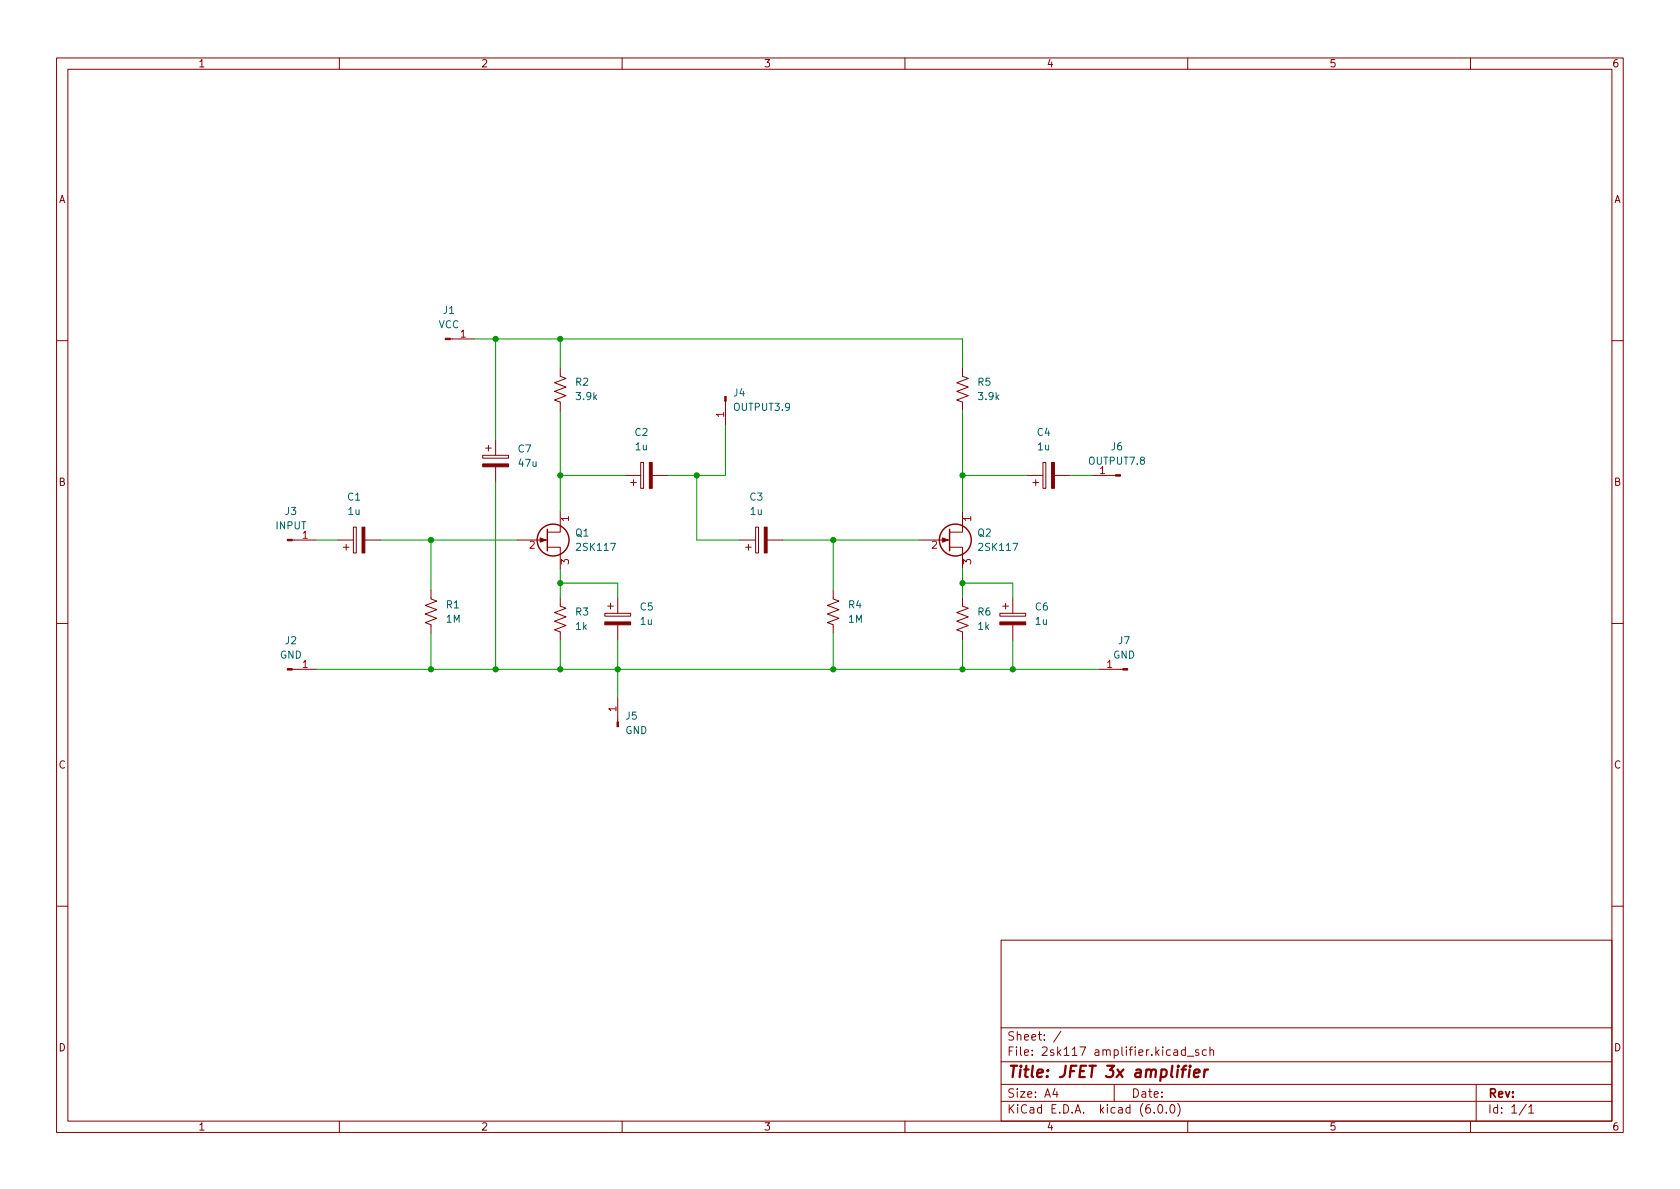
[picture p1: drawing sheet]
<svg xmlns="http://www.w3.org/2000/svg" width="297mm" height="210mm" viewBox="0 0 297 210" stroke-linecap="round" stroke-linejoin="round" font-family="sans-serif">
<g fill="none" stroke="#840000" stroke-width=".18">
<path d="M10 10.2h277v190.1h-277zM12 12.2h273v186.1h-273zM60 10.2v2M110 10.2v2M160 10.2v2M210 10.2v2M260 10.2v2M79.6 59.9h4.2M10 60.2h2M85.9 79.2h1M86.4 78.7v1.1M87.6 77.7v2.8"/>
<path d="M99.1 65v1.5l1 .4-2.1 .8 2.1 .7-2.1 .8 2.1 .8-2.1 .7 1.1 .4v1.5M128.3 71v4.2M170.2 65v1.5l1 .4-2 .8 2 .7-2 .8 2 .8-2 .7 1 .4v1.5M285 60.2h2M51.7 95.5h4.2M59.7 95.5h2.8M60.7 96.8h1M61.2 96.3v1M62.5 93.2h.5v4.6h-.5zM64.5 95.5h2.8M85.3 80.5h4.6v.5h-4.6zM87.6 82.5v2.8"/>
<path d="M91.4 95.5h5.4M96.8 96.8h2.3v3.8M99.1 90.4v3.7h-2.3M110.5 84.1h2.8M111.5 85.3h1M112 84.8v1M113.3 81.8h.5v4.6h-.5zM115.3 84.1h2.8M130.8 95.5h2.8M131.8 96.8h1M132.3 96.3v1M133.6 93.2h.5v4.6h-.5z"/>
<path d="M135.6 95.5h2.8M162.6 95.5h5.3M167.9 96.8h2.3v3.8M170.2 90.4v3.7h-2.3M181.6 84.1h2.8M182.6 85.3h1M183.1 84.8v1M184.4 81.8h.5v4.6h-.5zM186.4 84.1h2.8M193 84.1h4.3M10 110.2h2M51.7 118.4h4.2"/>
<path d="M76.2 104.4v1.5l1 .4-2 .8 2 .7-2 .8 2 .7-2 .8 1 .4v1.5M99.1 105.7v1.5l1 .4-2.1 .7 2.1 .8-2.1 .7 2.1 .8-2.1 .8 1.1 .4v1.5M106.9 108.5h4.6v.5h-4.6zM107.4 107.2h1.1M107.9 106.7v1M109.2 105.7v2.8M109.2 110.5v2.8M147.3 104.4v1.5l1 .4-2 .8 2 .7-2 .8 2 .7-2 .8 1 .4v1.5M170.2 105.7v1.5l1 .4-2 .7 2 .8-2 .7 2 .8-2 .8 1 .4v1.5M176.8 108.5h4.6v.5h-4.6zM177.3 107.2h1M177.8 106.7v1"/>
<path d="M179.1 105.7v2.8M179.1 110.5v2.8M194.3 118.4h4.2M285 110.2h2M109.2 123.4v4.3M10 160.2h2M177 166.3h108v32h-108zM285 160.2h2M60 198.3v2M110 198.3v2M160 198.3v2M177 194.8h108"/>
<path d="M177 191.8h108M177 187.8h108M177 181.8h108M186.5 192.5l-.4 1h1M186.9 193v1M187.6 182.4l-1.3 1.9M197 191.8v3M204.1 196.7v.1M204.9 195.4l.2-.1a.81 .81 0 0 1 .6 .7 .81 .81 0 0 1-.3 .8h-.2a.81 .81 0 0 1-.6-.6 .81 .81 0 0 1 .3-.8zM206.2 196.7v.1M207.1 195.4l.1-.1a.81 .81 0 0 1 .6 .7 .81 .81 0 0 1-.3 .8h-.1a.81 .81 0 0 1-.6-.6 .81 .81 0 0 1 .3-.8zM207.6 185.7h.5l.1 .9"/>
<path d="M208.2 195.1a1.72 1.72 0 0 1 0 2.3M208.2 186l-.5 .1a.29 .29 0 0 0-.2 .2 .29 .29 0 0 0 .2 .3h.5M209.6 185.7l-.5-.1-.2 .3v.4l.1 .3h.6M209.6 185.1v1.5M209.9 186.8h1.2M210 198.3v2M211.9 185.7l-.3-.1-.2 .2v.3l.5 .1v.4h-.5M213.3 185.7l-.4-.1-.3 .3v.4l.1 .3h.6M213.9 185.8l.2-.2 .4 .1 .1 .9M213.9 185.1v1.5M260 198.3v2M261 191.8v6.5"/>
<path d="M269.9 195.3l-1.3 1.9M270.3 195.8l.4-.5v1.5M270.3 196.8h.9"/>
</g>
<path d="M209.8 188.5l-.4 .1-.1 .1-.3 1.8M210.3 189.1l-.1 1.4M210.4 188.5l-.1 .1 .1 .1 .1-.1-.1-.1v.2M211.1 189.8l1-.2-.1-.4-.1-.1-.6 .1-.2 1 .2 .3 .6-.1M213 189.1l-.2 1.4M213.6 189.1l-.4 .1-.2 .3" fill="none" stroke="#840000" stroke-width=".4"/>
<g fill="none" stroke="#840000" stroke-width=".25">
<path d="M96.8 93.6v3.8M167.9 93.6v3.8"/>
<circle cx="97.8" cy="95.5" r="2.82"/>
<circle cx="168.9" cy="95.5" r="2.82"/>
</g>
<g fill="#840000" stroke="#840000" stroke-width=".18">
<path d="M95.5 95.1l1 .4-1 .4z"/>
<path d="M78.7 59.8h.9v.3h-.9z"/>
<path d="M64 93.2h.5v4.6h-.5z"/>
<path d="M50.8 118.2h.9v.3h-.9z"/>
<path d="M50.8 95.4h.9v.2h-.9z"/>
<path d="M109.1 127.7h.2v.8h-.2z"/>
<path d="M85.3 82h4.6v.5h-4.6z"/>
<path d="M197.3 83.9h.8v.3h-.8z"/>
<path d="M176.8 110h4.6v.5h-4.6z"/>
<path d="M185.9 81.8h.5v4.6h-.5z"/>
<path d="M166.6 95.1l1 .4-1 .4z"/>
<path d="M198.5 118.2h.9v.3h-.9z"/>
<path d="M114.8 81.8h.5v4.6h-.5z"/>
<path d="M128.1 70.1h.3v.9h-.3z"/>
<path d="M106.9 110h4.6v.5h-4.6z"/>
<path d="M135.1 93.2h.5v4.6h-.5z"/>
</g>
<g fill="none" stroke="#009600" stroke-width=".18">
<path d="M83.8 59.9h86.4v5.1M87.6 59.9v17.8M99.1 59.9v5.1M99.1 72.6v17.8M128.3 75.2v8.9h-10.2M170.2 72.6v17.8M55.9 95.5h3.8M67.3 95.5h24.1M76.2 95.5v8.9M87.6 85.3v33.1M99.1 84.1h11.4M123.2 84.1v11.4h7.6"/>
<path d="M138.4 95.5h24.2M147.3 95.5v8.9M170.2 84.1h11.4M189.2 84.1h3.8M55.9 118.4h138.4M76.2 112v6.4M99.1 103.1h10.1v2.6M99.1 100.6v5.1M99.1 113.3v5.1M109.2 113.3v10.1M147.3 112v6.4M170.2 103.1h8.9v2.6"/>
<path d="M170.2 100.6v5.1M170.2 113.3v5.1M179.1 113.3v5.1"/>
</g>
<g fill="#009600" stroke="#009600" stroke-width=".18">
<circle cx="87.6" cy="59.9" r=".46"/>
<circle cx="99.1" cy="59.9" r=".46"/>
<circle cx="99.1" cy="118.4" r=".46"/>
<circle cx="109.2" cy="118.4" r=".46"/>
<circle cx="76.2" cy="118.4" r=".46"/>
<circle cx="76.2" cy="95.5" r=".46"/>
<circle cx="87.6" cy="118.4" r=".46"/>
<circle cx="147.3" cy="118.4" r=".46"/>
<circle cx="170.2" cy="118.4" r=".46"/>
<circle cx="170.2" cy="103.1" r=".46"/>
<circle cx="170.2" cy="84.1" r=".46"/>
<circle cx="179.1" cy="118.4" r=".46"/>
<circle cx="123.2" cy="84.1" r=".46"/>
<circle cx="99.1" cy="84.1" r=".46"/>
<circle cx="99.1" cy="103.1" r=".46"/>
<circle cx="147.3" cy="95.5" r=".46"/>
</g>
<text font-size="2.8" fill="#840000" x="178" y="190.6">Title: JFET 3x amplifier</text>
<g font-size="2.1" fill="#840000">
<text x="178" y="184">Sheet: /</text>
<text x="178" y="186.7">File: 2sk117 amplifier.kicad_sch</text>
<text x="178" y="196.9">KiCad E.D.A. kicad (6.0.0)</text>
<text x="178" y="194.1">Size: A4</text>
<text x="200" y="194.1">Date:</text>
<text x="263" y="194.1">Rev:</text>
<text x="263" y="196.9">Id: 1/1</text>
</g>
<g font-size="1.8" fill="#840000">
<text x="35" y="11.9">1</text>
<text x="85" y="11.9">2</text>
<text x="135" y="11.9">3</text>
<text x="185" y="11.9">4</text>
<text x="235" y="11.9">5</text>
<text x="285" y="11.9">6</text>
<text x="10.3" y="35.9">A</text>
<text x="285.3" y="35.9">A</text>
<text x="10.3" y="85.9">B</text>
<text x="285.3" y="85.9">B</text>
<text x="10.3" y="135.9">C</text>
<text x="285.3" y="135.9">C</text>
<text x="10.3" y="185.9">D</text>
<text x="285.3" y="185.9">D</text>
<text x="35" y="199.9">1</text>
<text x="85" y="199.9">2</text>
<text x="135" y="199.9">3</text>
<text x="185" y="199.9">4</text>
<text x="235" y="199.9">5</text>
<text x="285" y="199.9">6</text>
</g>
<g font-size="1.8" fill="#006464">
<text x="77.5" y="58">VCC</text>
<text x="78.4" y="55.5">J1</text>
<text x="101.8" y="68.2">R2</text>
<text x="102" y="70.7">3.9k</text>
<text x="129.7" y="70.1">J4</text>
<text x="172.9" y="68.2">R5</text>
<text x="173.1" y="70.7">3.9k</text>
<text x="112.3" y="77.1">C2</text>
<text x="129.9" y="72.6">OUTPUT3.9</text>
<text x="183.4" y="77.1">C4</text>
<text x="91.6" y="80">C7</text>
<text x="91.8" y="82.5">47u</text>
<text x="112.4" y="79.6">1u</text>
<text x="183.5" y="79.6">1u</text>
<text x="192.6" y="82.2">OUTPUT7.8</text>
<text x="196.5" y="79.6">J6</text>
<text x="61.5" y="88.5">C1</text>
<text x="132.6" y="88.5">C3</text>
<text x="48.8" y="93.6">INPUT</text>
<text x="50.5" y="91.1">J3</text>
<text x="61.6" y="91.1">1u</text>
<text x="101.8" y="94.9">Q1</text>
<text x="132.7" y="91.1">1u</text>
<text x="172.9" y="94.9">Q2</text>
<text x="102.1" y="97.4">2SK117</text>
<text x="173.3" y="97.4">2SK117</text>
<text x="78.9" y="107.6">R1</text>
<text x="113.2" y="107.9">C5</text>
<text x="150" y="107.6">R4</text>
<text x="183.1" y="107.9">C6</text>
<text x="50.5" y="113.9">J2</text>
<text x="78.9" y="110.1">1M</text>
<text x="101.8" y="108.8">R3</text>
<text x="101.8" y="111.4">1k</text>
<text x="113.3" y="110.5">1u</text>
<text x="150" y="110.1">1M</text>
<text x="172.9" y="108.8">R6</text>
<text x="172.9" y="111.4">1k</text>
<text x="183.1" y="110.5">1u</text>
<text x="197.8" y="113.9">J7</text>
<text x="49.5" y="116.5">GND</text>
<text x="196.8" y="116.5">GND</text>
<text x="110.5" y="129.8">GND</text>
<text x="110.7" y="127.2">J5</text>
</g>
<g font-size="1.8" fill="#a90000">
<text x="81.4" y="59.7">1</text>
<text x="128" y="73.8" transform="rotate(-90 128 73.8)">1</text>
<text x="194.5" y="83.8">1</text>
<text x="53.5" y="95.2">1</text>
<text x="100.6" y="92.2" transform="rotate(-90 100.6 92.2)">1</text>
<text x="171.7" y="92.2" transform="rotate(-90 171.7 92.2)">1</text>
<text x="93.6" y="97">2</text>
<text x="100.6" y="99.8" transform="rotate(-90 100.6 99.8)">3</text>
<text x="164.7" y="97">2</text>
<text x="171.7" y="99.8" transform="rotate(-90 171.7 99.8)">3</text>
<text x="53.5" y="118.1">1</text>
<text x="195.7" y="118.1">1</text>
<text x="109" y="125.8" transform="rotate(-90 109 125.8)">1</text>
</g>
</svg>
